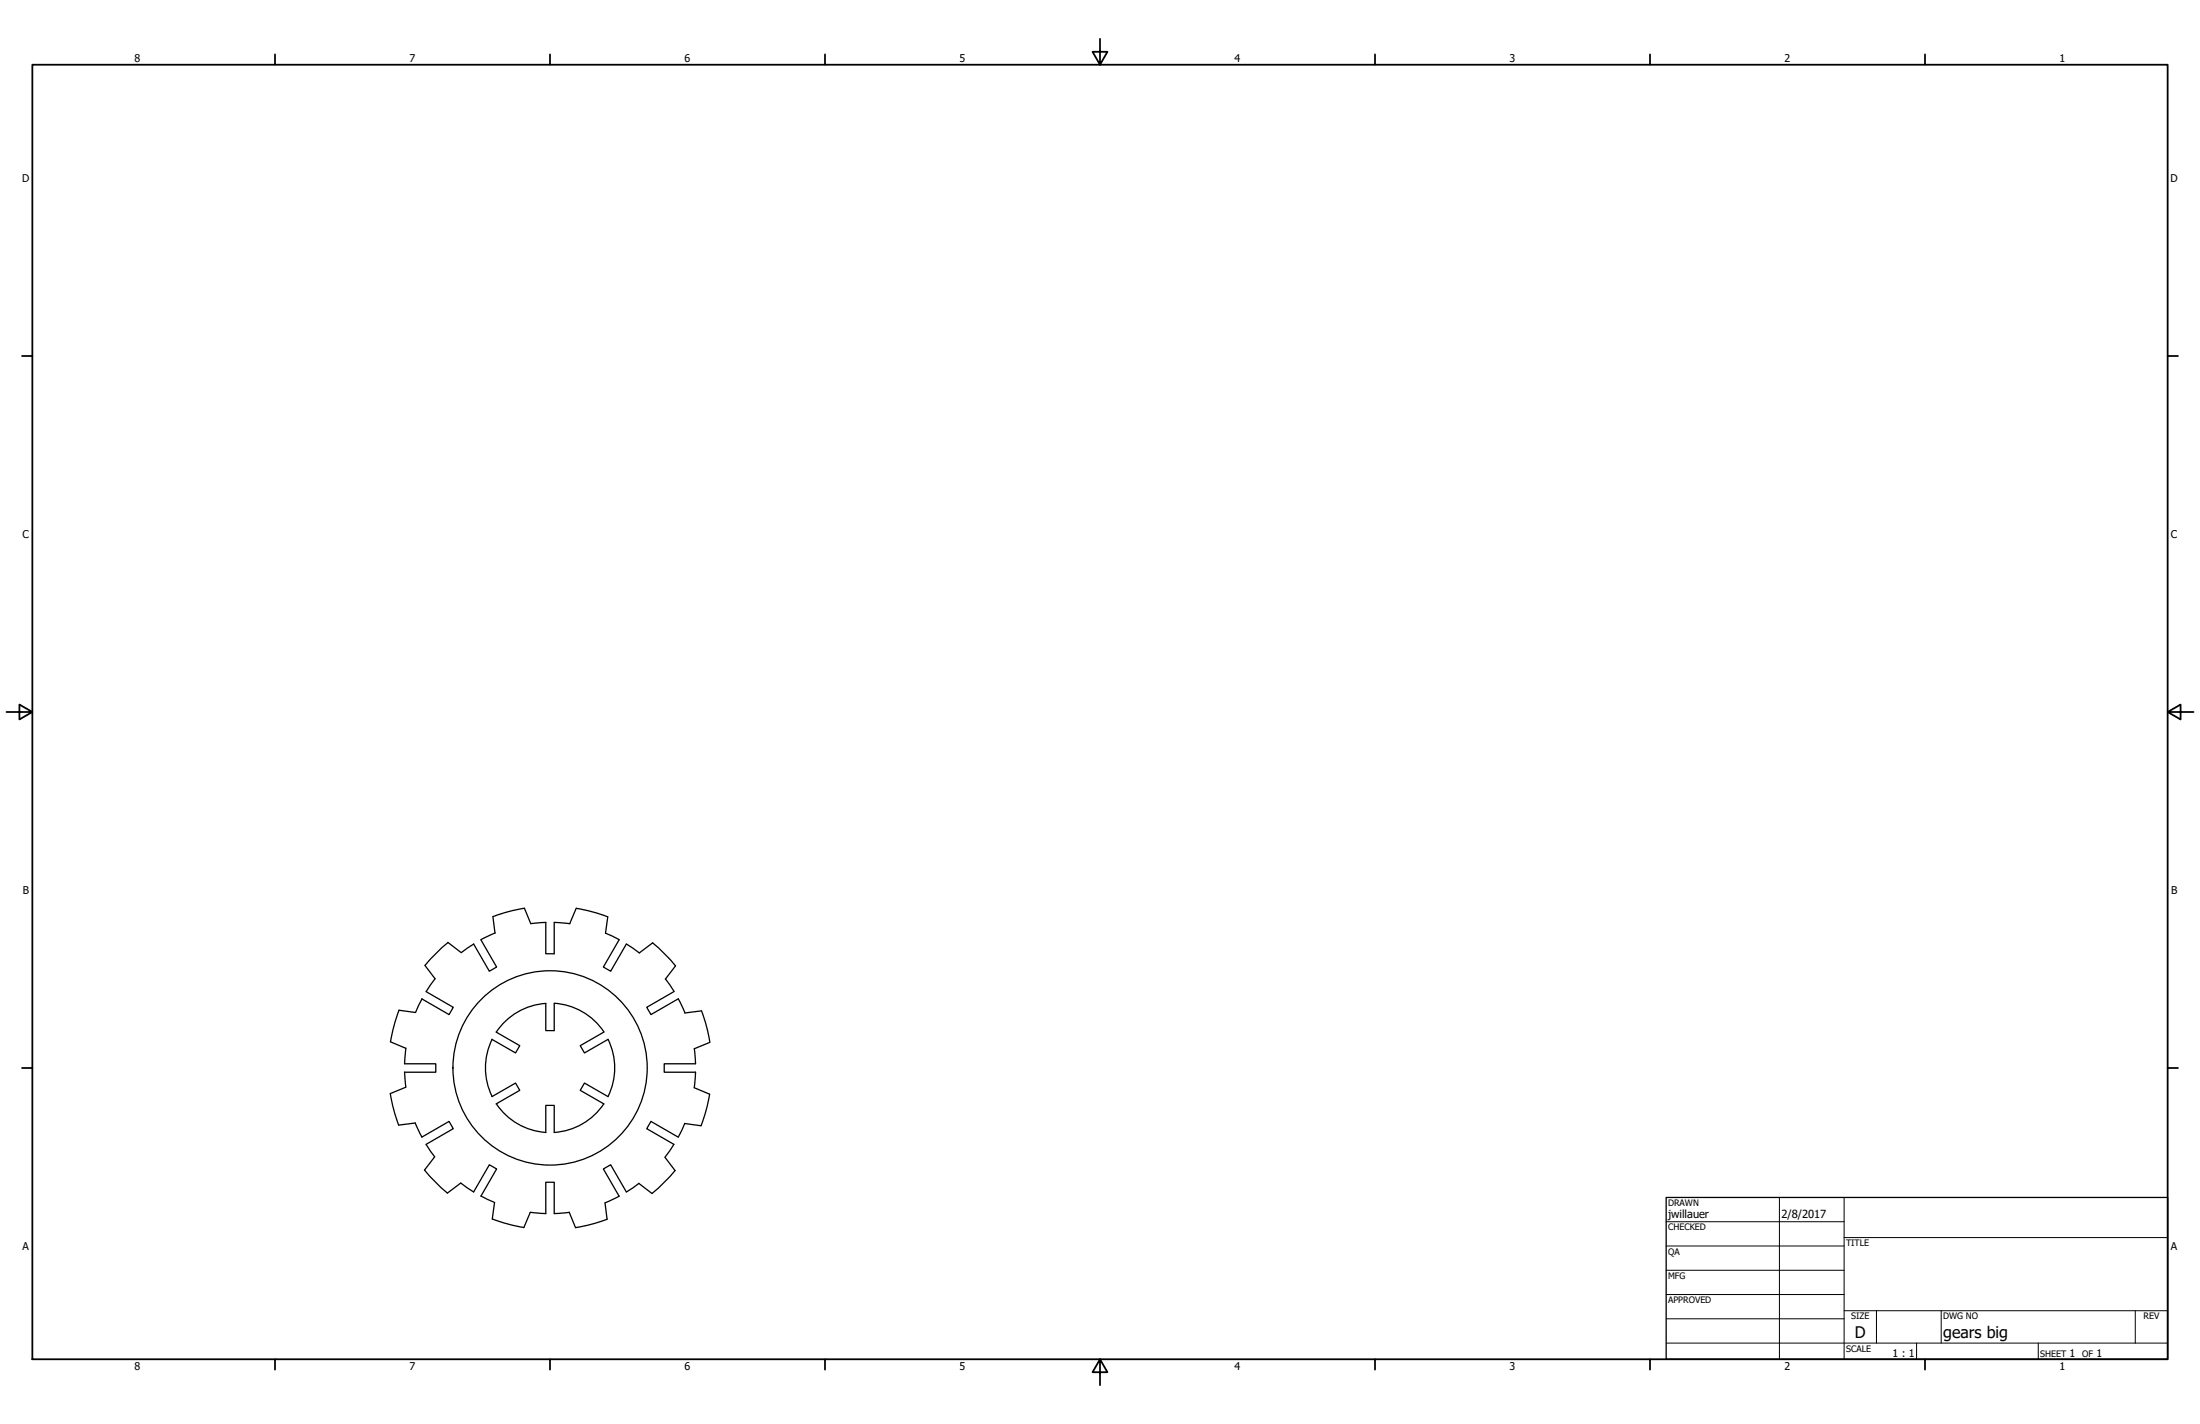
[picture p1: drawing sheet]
<svg xmlns="http://www.w3.org/2000/svg" width="864mm" height="559mm" viewBox="0 0 864 559" stroke-linecap="round" stroke-linejoin="round" font-family="sans-serif">
<!-- layer: Visible (ANSI) -->
<g fill="none" stroke="#000" stroke-width=".51">
<path d="M188.8 368.8l6.1 10.7-2.8 1.6-6.1-10.7-5 3.4-5.1-4-5.2 4.7-3.9 4.3 4 5.2M194.3 366.1l-5.5 2.6M214.2 361.9v12.4h3.4v-12.3l6.1 .5M214.3 362l-6 .5-2.4-6.1-3.4 .6-9 2.7 .8 6.5M223.6 362.5l2.6-6.1 6.8 1.6 5.6 1.8-.9 6.5M237.7 366.2l5.4 2.5M243 368.8l-6.1 10.7 2.8 1.6 6.2-10.6M245.9 370.5l5.1 3.4M251 374l5.2-4 5.1 4.7 3.9 4.3-4 5.2M167.3 389.1l10.6 6.2-1.6 2.8-10.6-6.2-2.6 5.4-6.5-.9-2.1 6.7-1.2 5.7M170.8 384l-3.5 5.1M214.2 393.8v10.6h3.4v-10.7a25.4 25.4 0 0 1 19.5 11.2"/>
<path d="M214.3 393.8a25.6 25.6 0 0 0-19.5 11.2l9.2 5.3-1.6 2.9-9.3-5.3M261.2 384.2l3.4 4.9-10.7 6.2 1.6 2.8 10.7-6.1M266.3 391.9l2.6 5.6M268.8 397.5l6.6-.8 1.8 5.5 1.5 6.8M153.2 408.8l6.1 2.6M158.7 417.4h12.4v3.4h-12.4M159.3 411.3l-.5 6.1M193.2 407.8a25.4 25.4 0 0 0 0 22.5M237 405l-9.2 5.3 1.6 2.9 9.3-5.3a25.4 25.4 0 0 1 0 22.4l-9.3-5.3-1.6 2.9 9.2 5.3a25.6 25.6 0 0 1-19.4 11.2M272.5 411.5l.5 5.9M273 417.4h-12.3v3.4h12.3l-.5 6M278.6 409.1l-6.1 2.4"/>
<path d="M158.8 420.7l.5 5.9M159.3 426.7l-6.1 2.4 1.5 6.8 1.8 5.6M193.1 430.3l9.3-5.3 1.6 2.9-9.2 5.3a25.4 25.4 0 0 0 19.5 11.2M272.5 426.8l6.1 2.6M278.6 429.4l-1.2 5.7-2.2 6.6M163 440.7l2.6 5.5M163 440.7l-6.5 .8M165.6 446.2l10.7-6.1 1.6 2.8-10.6 6.2 3.3 4.9-4 5.1 4.7 5.2 4.3 3.9 5.3-4 5 3.5M214.2 444.4v-10.6h3.4v10.6M261 454.2l4 5.2M265 459.3l-3.9 4.3-5.1 4.7M266.2 446.2l-10.7-6.1-1.6 2.8 10.6 6.2-3.4 5"/>
<path d="M268.7 440.9l6.5 .9M268.8 440.8l-2.5 5.4M185.9 467.7l6.2-10.6 2.8 1.6-6.1 10.7M188.8 469.3l5.4 2.6M193.3 478.4l6.6 2.1 5.7 1.2M194.1 471.9l-.9 6.5M223.5 475.7l2.4 6.1M223.5 475.7l-5.9 .5v-12.3h-3.4v12.3l-6.1-.5-2.5 6.1M238.3 478.5l-5.5 1.8-6.8 1.4M243.1 469.4l-5.6 2.6 .8 6.5M245.9 467.7l-6.2-10.6-2.8 1.6 6.1 10.7M250.8 464.4l5.2 4"/>
<path d="M250.8 464.4l-4.9 3.3"/>
<circle cx="215.9" cy="419.1" r="38.1"/>
</g>
<!-- layer: Border (ANSI) -->
<g fill="none" stroke="#000" stroke-width=".7">
<path d="M431.8 15.2v10.2l-2.9-5.1h5.8l-2.9 5.1M12.7 25.4h838.2v508h-838.2zM107.9 21.3v4.1M215.9 21.3v4.1M323.8 21.3v4.1M539.8 21.3v4.1M647.7 21.3v4.1M755.6 21.3v4.1M8.6 139.7h4.1M850.9 139.7h4.1M2.5 279.4h10.2l-5.1-2.9v5.8l5.1-2.9M850.9 279.4l5.1 2.9v-5.8l-5.1 2.9h10.2"/>
<path d="M8.6 419.1h4.1M850.9 419.1h4.1M107.9 533.4v4.1M215.9 533.4v4.1M323.8 533.4v4.1M431.8 533.4l2.9 5.1h-5.8l2.9-5.1v10.2M539.8 533.4v4.1M647.7 533.4v4.1M755.6 533.4v4.1"/>
</g>
<!-- layer: Title (ANSI) -->
<g fill="none" stroke="#000" stroke-width=".39">
<path d="M654 479.4h69.9M698.5 469.9v63.5M723.9 469.9v63.5M654 488.9h69.9M654 498.5h69.9M723.9 485.6h127M654 508h69.9M654 517.5h69.9M723.9 514.3h127M736.6 514.3v12.7M762 514.3v12.7M838.2 514.3v12.7"/>
<path d="M654 527h196.9M752.3 527v6.4M800.1 527v6.4"/>
</g>
<path d="M654 469.9h196.9v63.5h-196.9z" fill="none" stroke="#000" stroke-width=".51"/>
<g font-size="6.3">
<text x="728.1" y="524.9">D</text>
<text x="762.8" y="525">gears big</text>
</g>
<g font-size="4.4">
<text x="654.8" y="477.8">jwillauer</text>
<text x="699.3" y="478">2/8/2017</text>
</g>
<g font-size="4.2">
<text x="52.8" y="24.4">8</text>
<text x="160.8" y="24.4">7</text>
<text x="268.7" y="24.4">6</text>
<text x="376.7" y="24.4">5</text>
<text x="484.6" y="24.4">4</text>
<text x="592.6" y="24.4">3</text>
<text x="700.5" y="24.4">2</text>
<text x="808.5" y="24.4">1</text>
<text x="8.8" y="71.4">D</text>
<text x="852" y="71.4">D</text>
<text x="8.9" y="211.1">C</text>
<text x="852.2" y="211.1">C</text>
<text x="9" y="350.8">B</text>
<text x="852.2" y="350.8">B</text>
<text x="8.9" y="490.5">A</text>
<text x="852.2" y="490.5">A</text>
<text x="742.9" y="532.6">1 : 1</text>
<text x="812.4" y="532.6">1</text>
<text x="823" y="532.6">1</text>
<text x="52.8" y="537.5">8</text>
<text x="160.8" y="537.5">7</text>
<text x="268.7" y="537.5">6</text>
<text x="376.7" y="537.5">5</text>
<text x="484.6" y="537.5">4</text>
<text x="592.6" y="537.5">3</text>
<text x="700.5" y="537.5">2</text>
<text x="808.5" y="537.5">1</text>
</g>
<g font-size="3.5">
<text x="654.8" y="473.2">DRAWN</text>
<text x="654.8" y="482.8">CHECKED</text>
<text x="724.7" y="488.9">TITLE</text>
<text x="654.8" y="492.3">QA</text>
<text x="654.8" y="501.8">MFG</text>
<text x="654.8" y="511.4">APPROVED</text>
<text x="726.7" y="517.7">SIZE</text>
<text x="762.8" y="517.7">DWG NO</text>
<text x="841.4" y="517.7">REV</text>
<text x="724.7" y="530.4">SCALE</text>
<text x="800.9" y="532.6">SHEET</text>
<text x="817.4" y="532.6">OF</text>
</g>
</svg>
